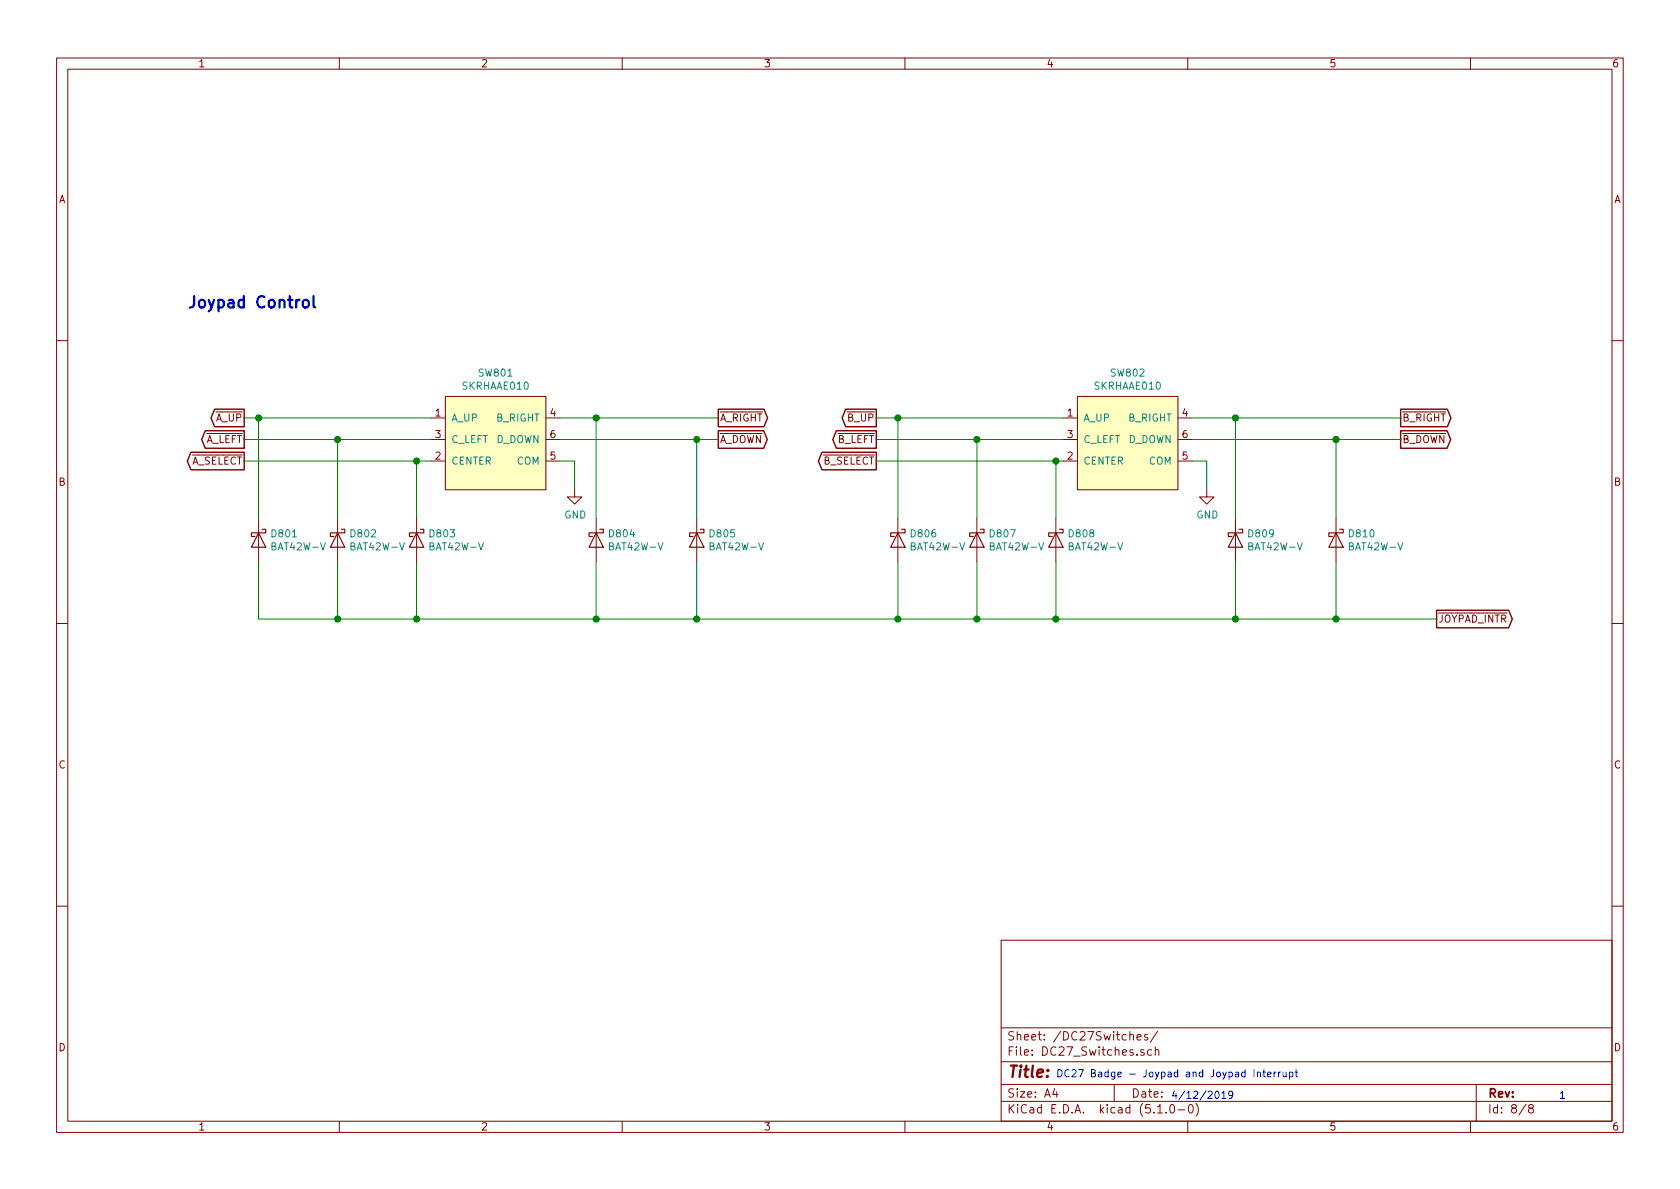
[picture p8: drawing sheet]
<svg xmlns="http://www.w3.org/2000/svg" width="297mm" height="210mm" viewBox="0 0 297 210" stroke-linecap="round" stroke-linejoin="round" font-family="sans-serif">
<g fill="none" stroke="#840000" stroke-width=".18">
<path d="M10 10.3h277v189.9h-277zM12 12.2h273v186.1h-273zM60 10.3v1.9M110 10.3v1.9M160 10.3v1.9M210 10.3v1.9M260 10.3v1.9M10 60.2h2M76.2 73.9h2.5M76.2 77.7h2.5M78.7 70.1h17.8v16.5h-17.8zM96.5 73.9h2.6"/>
<path d="M96.5 77.7h2.6M188 73.9h2.5M188 77.7h2.5M190.5 70.1h17.8v16.5h-17.8zM208.3 73.9h2.5M208.3 77.7h2.5M285 60.2h2M45.7 91.7v7.6M59.7 91.7v7.6M73.7 91.7v7.6M76.2 81.5h2.5M96.5 81.5h2.6"/>
<path d="M101.6 86.6v1.3h1.3l-1.3 1.2-1.3-1.2h1.3M105.4 91.7v7.6M123.2 91.7v7.6M158.7 91.7v7.6M172.7 91.7v7.6M186.7 91.7v7.6M188 81.5h2.5M208.3 81.5h2.5M213.4 86.6v1.3h1.2l-1.2 1.2-1.3-1.2h1.3M218.4 91.7v7.6M236.2 91.7v7.6M10 110.3h2"/>
<path d="M285 110.3h2M10 160.2h2M177 166.3h108v32h-108zM285 160.2h2M60 198.3v1.9M110 198.3v1.9M160 198.3v1.9M177 194.8h108M177 191.8h108M177 187.8h108M177 181.8h108M186.5 192.5l-.4 1h1"/>
<path d="M186.8 193v1M197 191.8v3M199.8 183.1v-.1a.37 .37 0 0 1 .6 .1v.8M201 183.4l.8-.1-.1-.3-.4-.1-.3 .2 .1 .7h.6M202.3 185.7a.37 .37 0 0 0-.6 .1l.1 .2 .5 .2v.1l-.2 .3-.4-.1M202.9 183l-.4-.1-.2 .2 .1 .3 .5 .1v.3h-.6M203.6 185.7l-.4-.1-.3 .3 .1 .6 .2 .1 .4-.1M204.3 185.7a.37 .37 0 0 1 .6 .1v.8M204.3 185.1v1.5M204.7 196.8h.8M204.7 182.3l-1.3 2M206.2 196.7v.1"/>
<path d="M207 195.4l.3-.1a.94 .94 0 0 1 0 1.5 .82 .82 0 0 1-.3-1.4zM208.3 196.3h1.2M210 198.3v1.9M210.3 195.4l.2-.1a.8 .8 0 0 1 .5 .8 .8 .8 0 0 1-.5 .7 1 1 0 0 1-.2-1.4zM211.5 195.1a1.71 1.71 0 0 1 0 2.3M260 198.3v1.9M261 191.8v6.5M269.8 195.2l-1.2 2M270.6 196l-.3-.2v-.2l.3-.3h.2l.3 .3-.1 .2-.6 .2a.48 .48 0 0 0-.1 .7l.3 .1 .4-.1a.48 .48 0 0 0-.2-.7"/>
</g>
<path d="M33.8 80h9.4v3.1h-9.4l-.7-1.6zM36.3 76.2h6.9v3.1h-6.9l-.6-1.6zM37.9 72.4h5.3v3.1h-5.3l-.6-1.6zM127 76.2h8l.7 1.5-.7 1.6h-8zM127 72.4h8.1l.6 1.5-.6 1.6h-8.1zM145.3 80h9.6v3.1h-9.6l-.6-1.6zM147.9 76.2h7v3.1h-7l-.7-1.6zM149.5 72.4h5.4v3.1h-5.4l-.6-1.6zM247.6 76.2h8.3l.6 1.5-.6 1.6h-8.3zM247.6 72.4h8.3l.6 1.5-.6 1.6h-8.3zM254 107.9h12.8l.6 1.6-.6 1.5h-12.8z" fill="none" stroke="#840000" stroke-width=".25"/>
<g fill="none" stroke="#008400" stroke-width=".18">
<path d="M43.2 73.9h33M43.2 77.7h33M45.7 73.9v17.8M59.7 77.7v14M99.1 73.9h27.9M99.1 77.7h27.9M105.4 73.9v17.8M123.2 77.7v14M154.9 73.9h33.1M154.9 77.7h33.1M158.7 73.9v17.8M172.7 77.7v14"/>
<path d="M210.8 73.9h36.8M210.8 77.7h36.8M218.4 73.9v17.8M236.2 77.7v14M43.2 81.5h33M45.7 99.3v10.2h208.3M59.7 99.3v10.2M73.7 81.5v10.2M73.7 99.3v10.2M99.1 81.5h2.5v5.1M105.4 99.3v10.2M123.2 99.3v10.2"/>
<path d="M154.9 81.5h33.1M158.7 99.3v10.2M172.7 99.3v10.2M186.7 81.5v10.2M186.7 99.3v10.2M210.8 81.5h2.6v5.1M218.4 99.3v10.2M236.2 99.3v10.2"/>
</g>
<g fill="#ffffc2" stroke="#ffffc2" stroke-width=".18">
<path d="M78.7 70.1h17.8v16.5h-17.8z"/>
<path d="M190.5 70.1h17.8v16.5h-17.8z"/>
</g>
<g fill="#008400" stroke="#008400" stroke-width=".25">
<circle cx="236.2" cy="109.5" r=".51"/>
<circle cx="236.2" cy="77.7" r=".51"/>
<circle cx="218.4" cy="73.9" r=".51"/>
<circle cx="218.4" cy="109.5" r=".51"/>
<circle cx="158.8" cy="73.9" r=".51"/>
<circle cx="172.7" cy="77.7" r=".51"/>
<circle cx="186.7" cy="81.5" r=".51"/>
<circle cx="186.7" cy="109.5" r=".51"/>
<circle cx="172.7" cy="109.5" r=".51"/>
<circle cx="123.2" cy="109.5" r=".51"/>
<circle cx="105.4" cy="109.5" r=".51"/>
<circle cx="73.7" cy="109.5" r=".51"/>
<circle cx="59.7" cy="109.5" r=".51"/>
<circle cx="123.2" cy="77.7" r=".51"/>
<circle cx="158.8" cy="109.5" r=".51"/>
<circle cx="45.7" cy="73.9" r=".51"/>
<circle cx="59.7" cy="77.7" r=".51"/>
<circle cx="73.7" cy="81.5" r=".51"/>
<circle cx="105.4" cy="73.9" r=".51"/>
</g>
<path d="M53.6 53.2a.55 .55 0 0 1 .6-.2 .55 .55 0 0 1 .4 .4v.6a.55 .55 0 0 1-.5 .4 .55 .55 0 0 1-.6-.4zM55.4 52.4v1.7l.3 .3" fill="none" stroke="#0000c2" stroke-width=".41"/>
<g fill="none" stroke="#0000c2" stroke-width=".18">
<path d="M215 193h.1a.67 .67 0 0 1 .5 .6 .67 .67 0 0 1-.5 .6 .83 .83 0 0 1-.1-1.2zM216 193.3l.4-.3v1.2M216 194.2h.7M218 193.5l-.3 .2h-.4l-.1-.2 .1-.4 .2-.1h.2l.3 .2a.97 .97 0 0 1-.3 1h-.4M221.7 189.1v1.3M222.3 189.7l.2-.1h.3l.1 .8M222.3 189.6v.8M223.3 189.6h.5M223.5 189.1v1.1l.3 .2M224.1 190l.6-.1v-.3h-.4l-.2 .2 .1 .6h.5M225.3 189.6v.8M225.6 189.6l-.3 .2"/>
<path d="M226.1 189.6v.8M226.4 189.6l-.3 .2M226.8 189.6l.1 .8h.3l.2-.1M227.4 189.6v.8M228 189.6h.4l.2 .2-.1 .6h-.5M228 189.6v1.2M229 189.6h.4M229.2 189.1v1.1l.2 .2"/>
</g>
<g fill="none" stroke="#840000" stroke-width=".2">
<path d="M45.7 94.2l1.3 2.6h-2.6zM46.4 93.6h.6v.6h-2.6v.7h.7M59.7 94.2l1.3 2.6h-2.6zM60.3 93.6h.7v.6h-2.6v.7h.7M73.7 94.2l1.2 2.6h-2.5zM74.3 93.6h.6v.6h-2.5v.7h.6M105.4 94.2l1.3 2.6h-2.6zM106 93.6h.7v.6h-2.6v.7h.7M123.2 94.2l1.3 2.6h-2.6zM123.8 93.6h.7v.6h-2.6v.7h.7M158.7 94.2l1.3 2.6h-2.5zM159.4 93.6h.6v.6h-2.5v.7h.6"/>
<path d="M172.7 94.2l1.3 2.6h-2.6zM173.4 93.6h.6v.6h-2.6v.7h.7M186.7 94.2l1.3 2.6h-2.6zM187.3 93.6h.7v.6h-2.6v.7h.7M218.4 94.2l1.3 2.6h-2.5zM219.1 93.6h.6v.6h-2.5v.7h.6M236.2 94.2l1.3 2.6h-2.6zM236.9 93.6h.6v.6h-2.6v.7h.7"/>
</g>
<text font-size="2.8" fill="#0000c2" x="33" y="54.5">Joypad Control</text>
<text font-size="2.8" fill="#840000" x="178" y="190.5">Title:</text>
<g font-size="2.1" fill="#840000">
<text x="178" y="184">Sheet: /DC27Switches/</text>
<text x="178" y="186.7">File: DC27_Switches.sch</text>
<text x="178" y="196.9">KiCad E.D.A. kicad (5.1.0-0)</text>
<text x="178" y="194.1">Size: A4</text>
<text x="200" y="194.1">Date:</text>
<text x="263" y="194.1">Rev:</text>
<text x="263" y="196.9">Id: 8/8</text>
</g>
<g font-size="1.8" fill="#840000">
<text x="35" y="11.9">1</text>
<text x="85" y="11.9">2</text>
<text x="135" y="11.9">3</text>
<text x="185" y="11.9">4</text>
<text x="235" y="11.9">5</text>
<text x="285" y="11.9">6</text>
<text x="10.4" y="35.9">A</text>
<text x="285.4" y="35.9">A</text>
<text x="38.2" y="74.5">A_UP</text>
<text x="77" y="73.7">1</text>
<text x="77" y="77.5">3</text>
<text x="97.3" y="73.7">4</text>
<text x="97.3" y="77.5">6</text>
<text x="127.3" y="74.5">A_RIGHT</text>
<text x="150" y="74.5">B_UP</text>
<text x="188.7" y="73.7">1</text>
<text x="188.7" y="77.5">3</text>
<text x="209.1" y="73.7">4</text>
<text x="209.1" y="77.5">6</text>
<text x="247.9" y="74.5">B_RIGHT</text>
<text x="33.7" y="82.2">A_SELECT</text>
<text x="36.2" y="78.4">A_LEFT</text>
<text x="77" y="81.3">2</text>
<text x="97.3" y="81.3">5</text>
<text x="127.3" y="78.4">A_DOWN</text>
<text x="145.4" y="82.2">B_SELECT</text>
<text x="148" y="78.4">B_LEFT</text>
<text x="188.7" y="81.3">2</text>
<text x="209.1" y="81.3">5</text>
<text x="247.9" y="78.4">B_DOWN</text>
<text x="10.4" y="85.9">B</text>
<text x="285.4" y="85.9">B</text>
<text x="254.3" y="110.1">JOYPAD_INTR</text>
<text x="10.4" y="135.9">C</text>
<text x="285.4" y="135.9">C</text>
<text x="10.4" y="185.9">D</text>
<text x="285.4" y="185.9">D</text>
<text x="35" y="199.9">1</text>
<text x="85" y="199.9">2</text>
<text x="135" y="199.9">3</text>
<text x="185" y="199.9">4</text>
<text x="235" y="199.9">5</text>
<text x="285" y="199.9">6</text>
</g>
<g font-size="1.8" fill="#008484">
<text x="81.8" y="68.9">SKRHAAE010</text>
<text x="84.7" y="66.6">SW801</text>
<text x="193.5" y="68.9">SKRHAAE010</text>
<text x="196.5" y="66.6">SW802</text>
<text x="79.8" y="74.5">A_UP</text>
<text x="87.7" y="74.5">B_RIGHT</text>
<text x="191.5" y="74.5">A_UP</text>
<text x="199.5" y="74.5">B_RIGHT</text>
<text x="79.8" y="82.2">CENTER</text>
<text x="79.8" y="78.4">C_LEFT</text>
<text x="87.7" y="78.4">D_DOWN</text>
<text x="91.4" y="82.2">COM</text>
<text x="191.5" y="82.2">CENTER</text>
<text x="191.5" y="78.4">C_LEFT</text>
<text x="199.4" y="78.4">D_DOWN</text>
<text x="203.1" y="82.2">COM</text>
<text x="48.1" y="95">D801</text>
<text x="62.1" y="95">D802</text>
<text x="76.1" y="95">D803</text>
<text x="99.8" y="91.7">GND</text>
<text x="107.8" y="95">D804</text>
<text x="125.6" y="95">D805</text>
<text x="161.2" y="95">D806</text>
<text x="175.1" y="95">D807</text>
<text x="189.1" y="95">D808</text>
<text x="211.5" y="91.7">GND</text>
<text x="220.9" y="95">D809</text>
<text x="238.6" y="95">D810</text>
<text x="48.2" y="97.3">BAT42W-V</text>
<text x="62.2" y="97.3">BAT42W-V</text>
<text x="76.1" y="97.3">BAT42W-V</text>
<text x="107.9" y="97.3">BAT42W-V</text>
<text x="125.7" y="97.3">BAT42W-V</text>
<text x="161.2" y="97.3">BAT42W-V</text>
<text x="175.2" y="97.3">BAT42W-V</text>
<text x="189.2" y="97.3">BAT42W-V</text>
<text x="220.9" y="97.3">BAT42W-V</text>
<text x="238.7" y="97.3">BAT42W-V</text>
</g>
<g font-size="1.8" fill="#0000c2">
<text x="186.7" y="190.5">DC27 Badge - Joypad and Joypad Interrupt</text>
<text x="207" y="194.3">4/12/2019</text>
<text x="275.6" y="194.3">1</text>
</g>
</svg>
